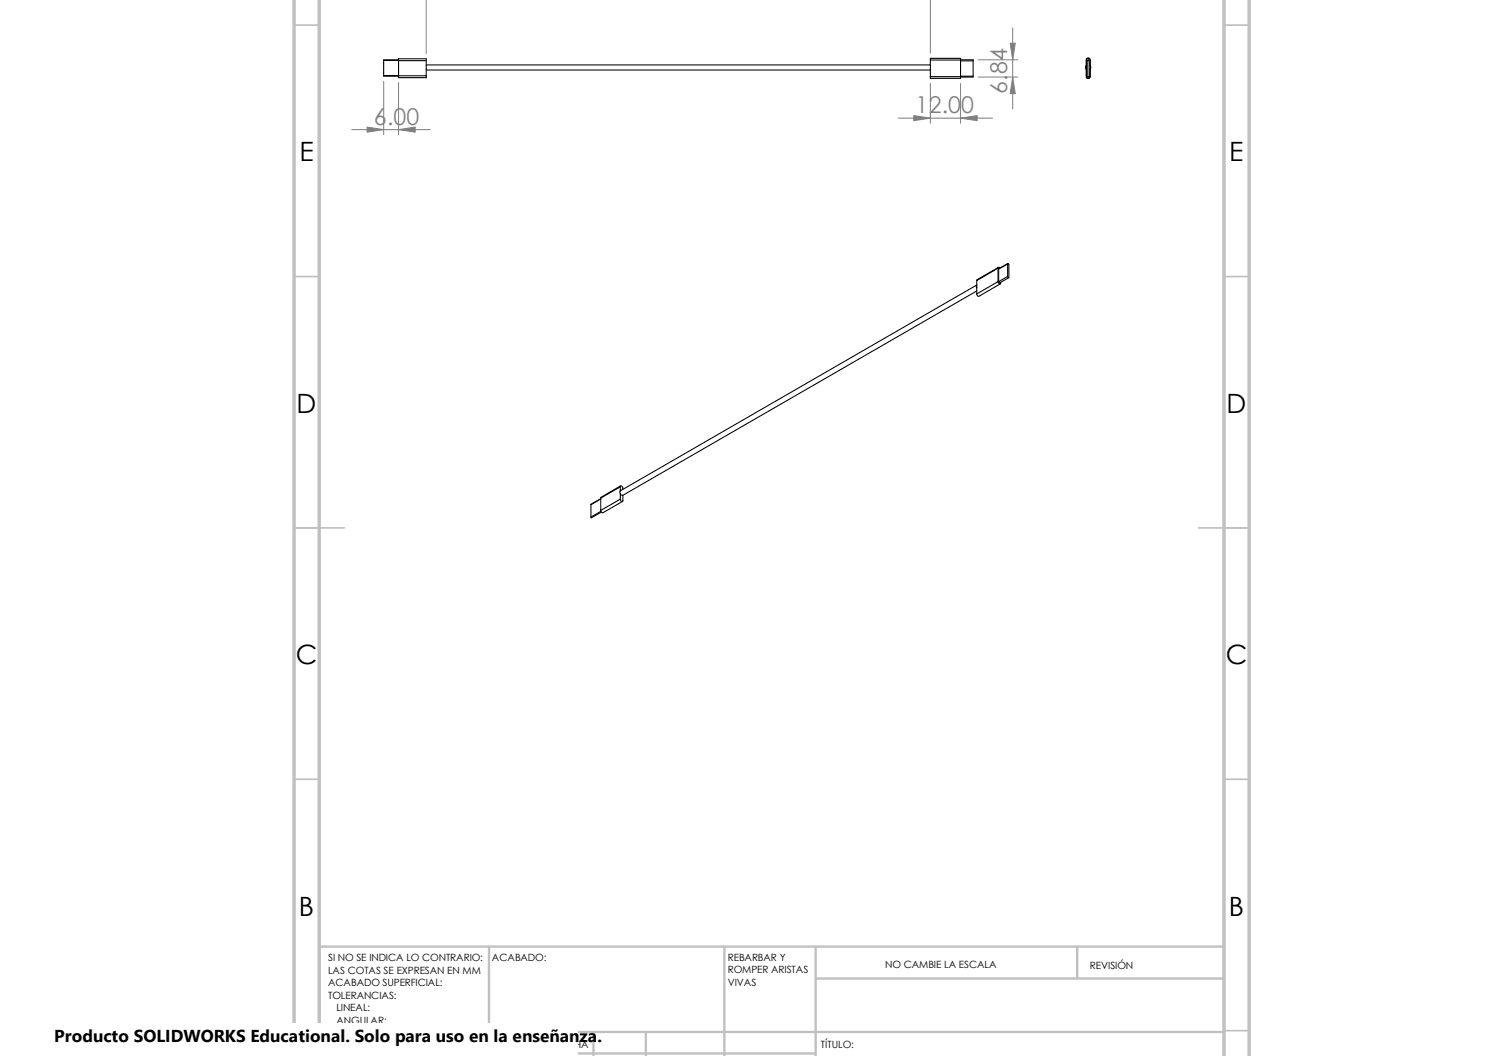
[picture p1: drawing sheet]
<svg xmlns="http://www.w3.org/2000/svg" width="297mm" height="210mm" viewBox="0 0 297 210" stroke-linecap="round" stroke-linejoin="round" font-family="sans-serif">
<path d="M58.5 5h5M243.5 5h5M58.5 55h5M243.5 55h5M58.5 105h10M238.5 105h10M58.5 155h5M243.5 155h5M58.5 205h5M243.5 205h5" fill="none" stroke="#c0c0c0" stroke-width=".34"/>
<g fill="none" stroke="#c0c0c0" stroke-width=".47">
<path d="M97.3 188.3v16.9M144.1 188.3v21.8M162.3 194.6h81.2M162.3 188.3v21.8M214.3 188.3v6.3M243.5 188.3h-180v21.8M63.5 209.5h98.8M63.5 205.2h180M71.3 205.2v4.9M90.5 205.2v4.9M107.9 205.2v4.9M118.1 205.2v4.9"/>
<path d="M128.5 205.2v4.9"/>
</g>
<path d="M58.5 -.1v210.2M63.5 -.1v210.2M243.5 0v210.1M248.5 0v210.1" fill="none" stroke="#c0c0c0" stroke-width=".68" stroke-linecap="butt"/>
<g fill="none" stroke="#000" stroke-width=".21">
<path d="M76.3 15v.2h3M76.3 12h3M76.3 15h3M76.3 12v3M79.3 12.1v-.4h5.5v.4M79.3 15.1v.4h5.5v-.4M79.3 11.9h-3v.1M79.3 12.1h5.5M79.3 15.1h5.5M79.3 12.1v3M84.8 12.1v3M84.8 13.9h100.3"/>
<path d="M84.8 12.9h100.3M185.1 11.9v3.3M185.1 11.9v-.3h6v.3M185.1 15.2v.4h6v-.4M185.1 11.9h6M185.1 15.2h6M191.1 11.9h2.5v.2M191.1 15.2h2.5M191.1 12.1h2.5M191.1 11.9v3.3M193.6 15.2v.1h-2.5M193.6 12.1v3.1"/>
<path d="M216.1 13.1l-.2 .3 .2 .4M216.1 11.7l.2-.1h.4l.2 .3v3.3l-.4 .4-.4-.2zM216.3 12.1v3.1l.2 .2 .2-.2M216.3 12.1a.17 .17 0 0 1 .2-.2 .17 .17 0 0 1 .2 .2v3.1M216.9 13l.1 .4-.1 .4M194.3 57.9l-70.4 40.6M194.3 55.8v2.7M194.3 57.2v-.5l-70.9 40.9M198.5 53.3v2.7M198.5 56l-4.2 2.5M198.5 53.3l-4.2 2.5M198.5 56l.4 .5 .2-.1v-.3"/>
<path d="M198.6 53.2l-4.3 2.5v.1M198.7 53.5v2.5M198.9 53.3l-.3-.1-.1 .1M199 56.5l-4.3 2.4-.2-.1-.2-.3M200.4 52.5v2.5M200.4 55l-1.7 1M200.4 52.5l-1.7 1M200.4 52.5l.2-.1 .1 .3v2.5l-.3-.2M200.5 52.4l-1.8 1.1M200.7 55.2l-1.8 1.1-.2-.3M119.5 99.2l-1.9 1.2M119.5 99.1v2.4"/>
<path d="M123.4 98.2l.2 .2 .3 .1M123.4 96.8v-.1a.44 .44 0 0 1 .5 .1 .44 .44 0 0 1 0 .5M123.4 96.8v1.4M123.4 98.2v1.1M123.4 99.3l-3.9 2.2M123.4 96.8l-3.9 2.3M123.4 96.6l-3.9 2.3v.2M123.8 99.7l-3.9 2.3-.2-.1-.2-.4M123.9 98.5v1.1a.29 .29 0 0 1-.4 .1 .29 .29 0 0 1-.1-.4M117.6 100.4v2.4M119.5 101.7l-1.9 1.1M119.6 101.9l-1.9 1.1-.1-.2"/>
</g>
<path d="M84.8 -.1v10.8M185.1 -.1v10.7M76.3 16.2v10.6M79.3 16.4v10.4M185.1 16.6v7.9M191.1 16.6v7.9M194.6 11.9h7.9M194.6 15.3h7.9M201.5 5.5v16.2M70 25.8h15.6M178.7 23.5h18.7" fill="none" stroke="#808080" stroke-width=".2"/>
<g fill="#808080" stroke="#808080" stroke-width=".2">
<path d="M201 8.6h1l-.5 3.3z"/>
<path d="M201.5 15.3l.5 3.3h-1z"/>
<path d="M181.8 23l3.3 .5-3.3 .5z"/>
<path d="M191.1 23.5l3.3-.5v1z"/>
<path d="M79.3 25.8l3.3-.5v1z"/>
<path d="M73 25.3l3.3 .5-3.3 .5z"/>
</g>
<path d="M10.8 203.6h104.2v6.4h-104.2z" fill="#fff"/>
<g font-size="5.3">
<text x="59.6" y="32.1">E</text>
<text x="244.6" y="32.1">E</text>
<text x="59" y="82.1">D</text>
<text x="244" y="82.1">D</text>
<text x="58.8" y="132.1">C</text>
<text x="243.8" y="132.1">C</text>
<text x="59.5" y="182.1">B</text>
<text x="244.5" y="182.1">B</text>
</g>
<g font-size="4.6" fill="#808080">
<text x="182.1" y="22.6">12.00</text>
<text x="200.4" y="18.6" transform="rotate(-90 200.4 18.6)">6.84</text>
<text x="74.4" y="24.8">6.00</text>
</g>
<text font-size="3.4" x="10.8" y="207.3">Producto SOLIDWORKS Educational. Solo para uso en la enseñanza.</text>
<g font-size="2">
<text x="65.3" y="191.1">SI NO SE INDICA LO CONTRARIO:</text>
<text x="97.9" y="191.1">ACABADO:</text>
<text x="144.8" y="191.1">REBARBAR Y</text>
<text x="65.3" y="193.6">LAS COTAS SE EXPRESAN EN MM</text>
<text x="65.3" y="196.1">ACABADO SUPERFICIAL:</text>
<text x="144.8" y="196">VIVAS</text>
<text x="144.8" y="193.5">ROMPER ARISTAS</text>
<text x="176.1" y="192.5">NO CAMBIE LA ESCALA</text>
<text x="216.8" y="192.7">REVISIÓN</text>
<text x="65.3" y="198.6">TOLERANCIAS:</text>
<text x="66.9" y="203.6">ANGULAR:</text>
<text x="66.9" y="201.1">LINEAL:</text>
<text x="77.8" y="208.5">NOMBRE</text>
<text x="93.5" y="208.5">FIRMA</text>
<text x="110.7" y="208.4">FECHA</text>
<text x="163.3" y="208.4">TÍTULO:</text>
</g>
</svg>
